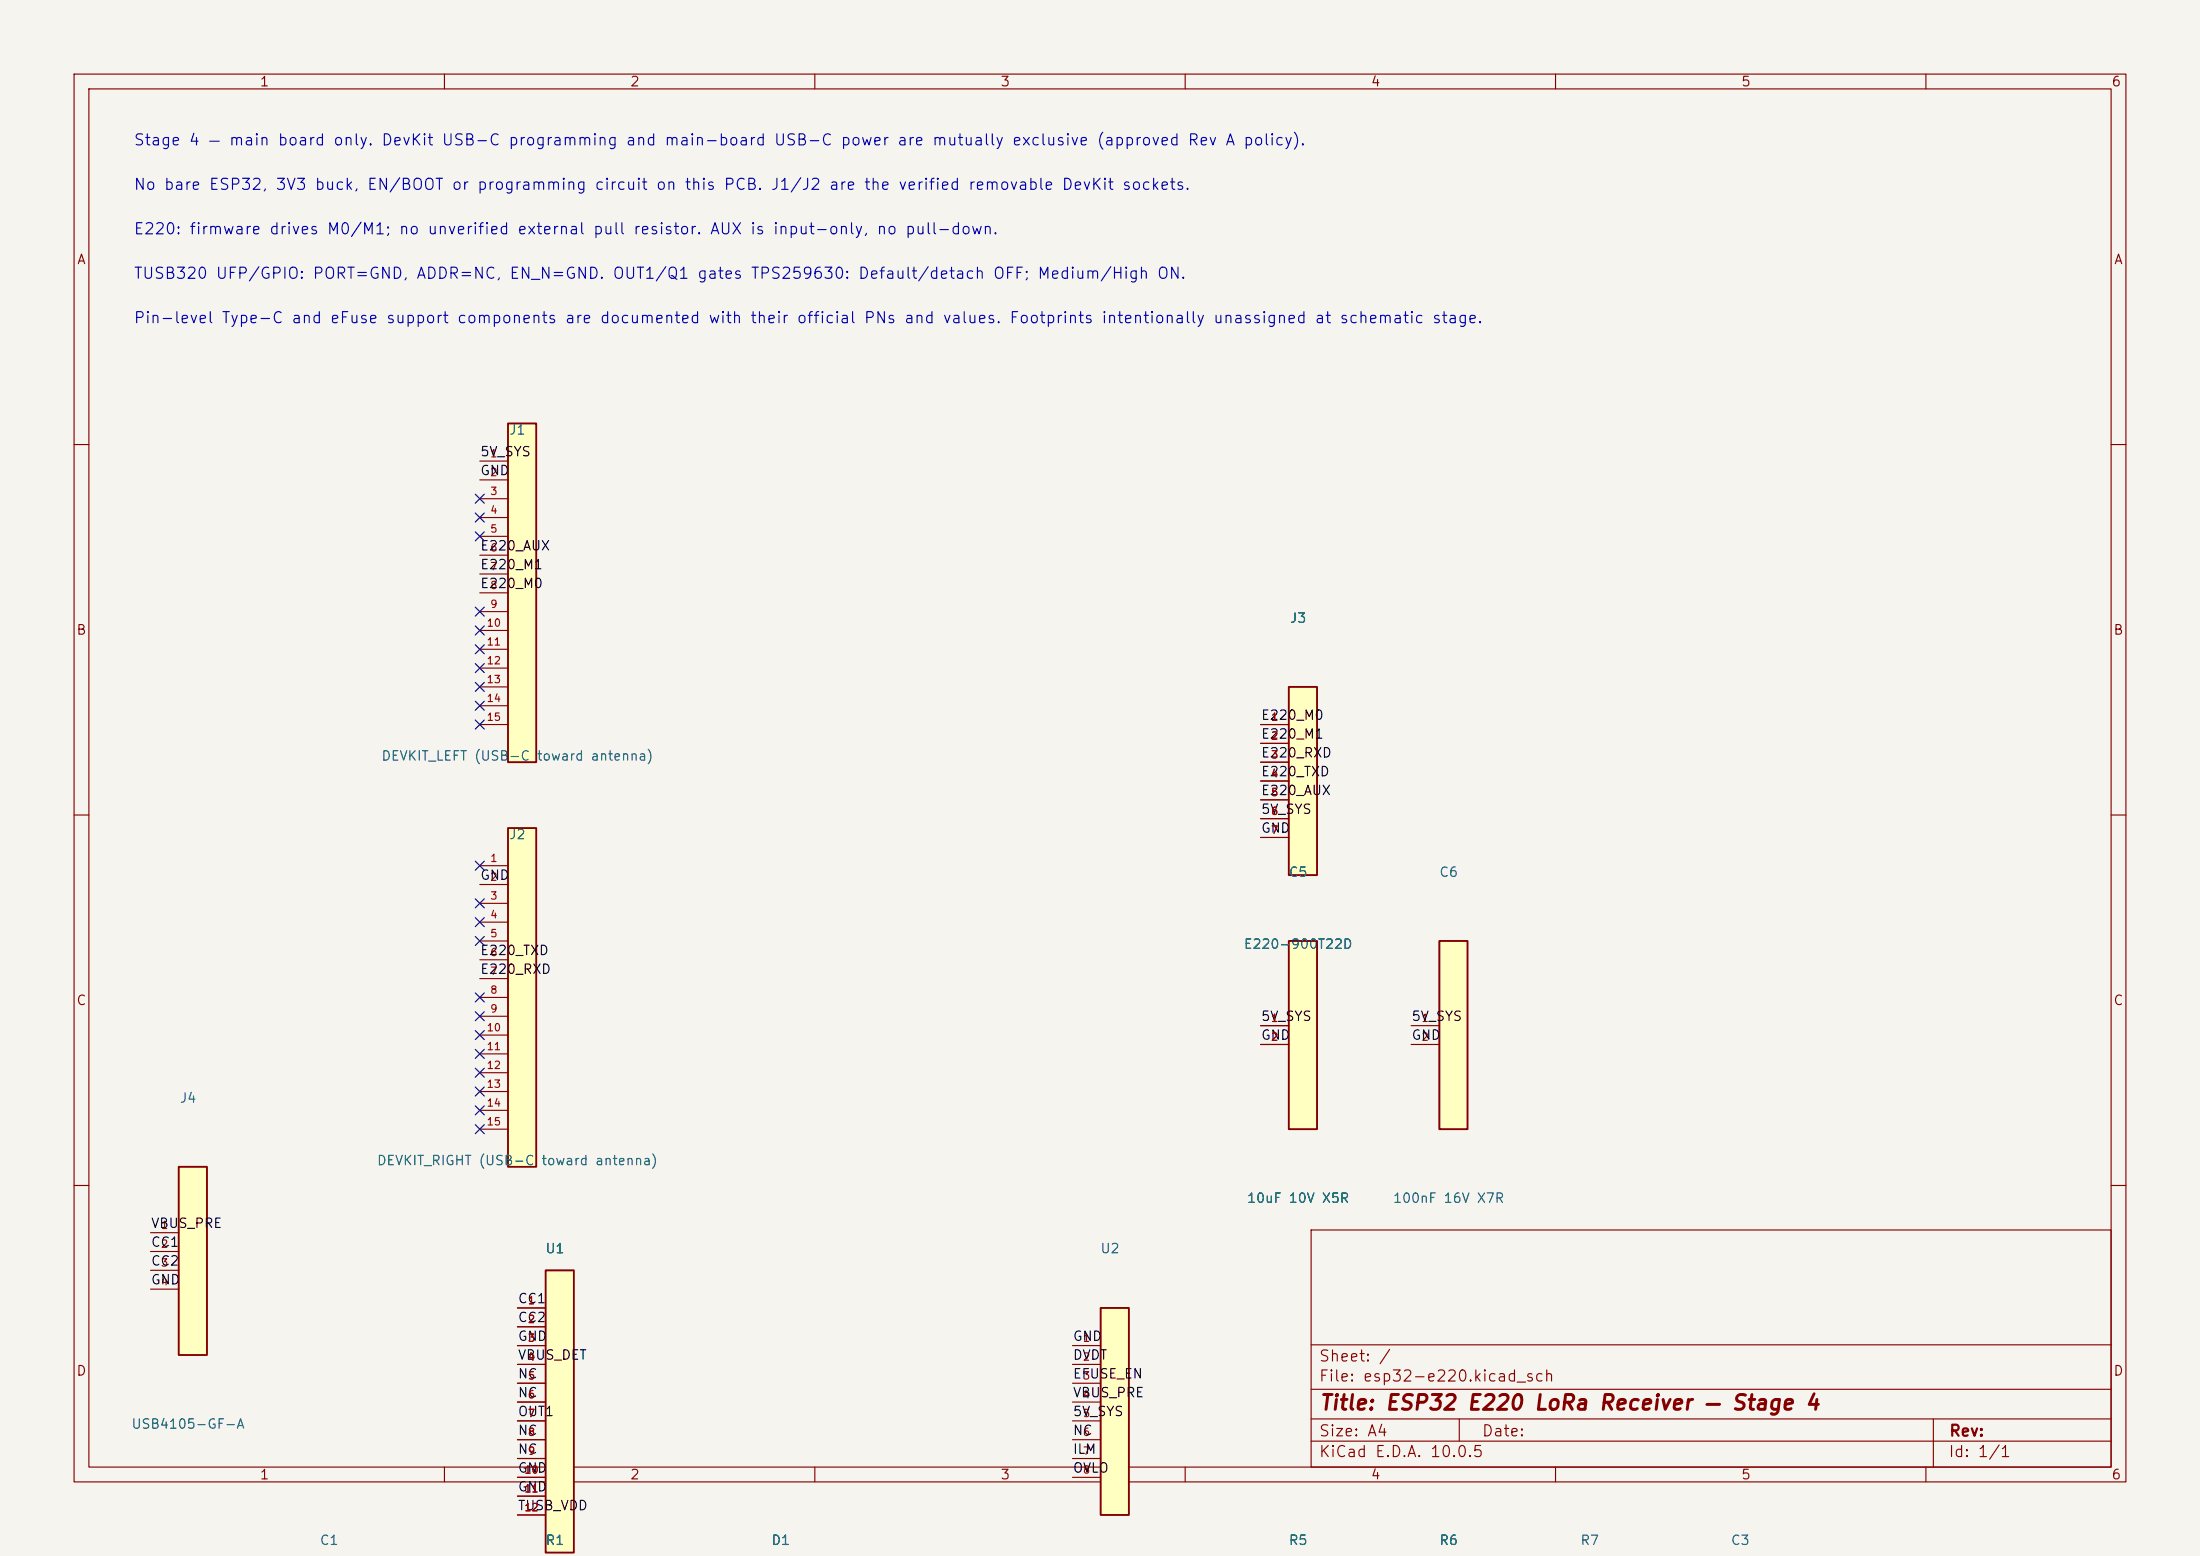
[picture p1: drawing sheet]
<svg xmlns="http://www.w3.org/2000/svg" width="297mm" height="210mm" viewBox="0 0 297 210" stroke-linecap="round" stroke-linejoin="round" font-family="sans-serif">
<path d="M0 0h297v210h-297z" fill="#f5f4ef" stroke="#f5f4ef" stroke-width=".14"/>
<g fill="none" stroke="#840000" stroke-width=".15">
<path d="M10 10h277v190h-277zM12 12h273v186h-273zM60 10v2M110 10v2M160 10v2M210 10v2M260 10v2M10 60h2M285 60h2M10 110h2M285 110h2M10 160h2"/>
<path d="M177 166h108v32h-108zM285 160h2M60 198v2M110 198v2M160 198v2M177 194.5h108M177 191.5h108M177 187.5h108M177 181.5h108M197 191.5v3M210 198v2M260 198v2"/>
<path d="M261 191.5v6.5"/>
</g>
<path d="M68.6 111.8h3.8v45.7h-3.8z" fill="#ffffc2"/>
<path d="M68.6 111.8h3.8v45.7h-3.8z" fill="none" stroke="#840000" stroke-width=".25"/>
<g fill="none" stroke="#840000" stroke-width=".15">
<path d="M64.8 116.8h3.8M64.8 119.4h3.8M64.8 121.9h3.8M64.8 124.5h3.8M64.8 127h3.8M64.8 129.5h3.8M64.8 132.1h3.8M64.8 134.6h3.8M64.8 137.2h3.8M64.8 139.7h3.8M64.8 142.2h3.8M64.8 144.8h3.8"/>
<path d="M64.8 147.3h3.8M64.8 149.9h3.8M64.8 152.4h3.8"/>
</g>
<path d="M68.6 57.2h3.8v45.7h-3.8z" fill="#ffffc2"/>
<path d="M68.6 57.2h3.8v45.7h-3.8z" fill="none" stroke="#840000" stroke-width=".25"/>
<g fill="none" stroke="#840000" stroke-width=".15">
<path d="M64.8 62.2h3.8M64.8 64.8h3.8M64.8 67.3h3.8M64.8 69.9h3.8M64.8 72.4h3.8M64.8 74.9h3.8M64.8 77.5h3.8M64.8 80h3.8M64.8 82.6h3.8M64.8 85.1h3.8M64.8 87.6h3.8M64.8 90.2h3.8"/>
<path d="M64.8 92.7h3.8M64.8 95.3h3.8M64.8 97.8h3.8"/>
</g>
<path d="M174 92.7h3.8v25.4h-3.8z" fill="#ffffc2"/>
<path d="M174 92.7h3.8v25.4h-3.8z" fill="none" stroke="#840000" stroke-width=".25"/>
<path d="M170.2 97.8h3.8M170.2 100.3h3.8M170.2 102.9h3.8M170.2 105.4h3.8M170.2 108h3.8M170.2 110.5h3.8M170.2 113h3.8" fill="none" stroke="#840000" stroke-width=".15"/>
<path d="M148.6 176.5h3.8v28h-3.8z" fill="#ffffc2"/>
<path d="M148.6 176.5h3.8v28h-3.8z" fill="none" stroke="#840000" stroke-width=".25"/>
<path d="M144.8 181.6h3.8M144.8 184.2h3.8M144.8 186.7h3.8M144.8 189.2h3.8M144.8 191.8h3.8M144.8 194.3h3.8M144.8 196.9h3.8M144.8 199.4h3.8" fill="none" stroke="#840000" stroke-width=".15"/>
<path d="M73.7 171.5h3.8v38.1h-3.8z" fill="#ffffc2"/>
<path d="M73.7 171.5h3.8v38.1h-3.8z" fill="none" stroke="#840000" stroke-width=".25"/>
<path d="M69.8 176.5h3.9M69.8 179.1h3.9M69.8 181.6h3.9M69.8 184.2h3.9M69.8 186.7h3.9M69.8 189.2h3.9M69.8 191.8h3.9M69.8 194.3h3.9M69.8 196.9h3.9M69.8 199.4h3.9M69.8 201.9h3.9M69.8 204.5h3.9" fill="none" stroke="#840000" stroke-width=".15"/>
<path d="M174 127h3.8v25.4h-3.8z" fill="#ffffc2"/>
<path d="M174 127h3.8v25.4h-3.8z" fill="none" stroke="#840000" stroke-width=".25"/>
<path d="M170.2 138.4h3.8M170.2 141h3.8" fill="none" stroke="#840000" stroke-width=".15"/>
<path d="M194.3 127h3.8v25.4h-3.8z" fill="#ffffc2"/>
<path d="M194.3 127h3.8v25.4h-3.8z" fill="none" stroke="#840000" stroke-width=".25"/>
<path d="M190.5 138.4h3.8M190.5 141h3.8" fill="none" stroke="#840000" stroke-width=".15"/>
<path d="M24.1 157.5h3.8v25.4h-3.8z" fill="#ffffc2"/>
<path d="M24.1 157.5h3.8v25.4h-3.8z" fill="none" stroke="#840000" stroke-width=".25"/>
<g fill="none" stroke="#840000" stroke-width=".15">
<path d="M170.2 97.8h3.8M170.2 100.3h3.8M170.2 102.9h3.8M170.2 105.4h3.8M170.2 108h3.8M170.2 110.5h3.8M170.2 113h3.8M170.2 138.4h3.8M170.2 141h3.8M20.3 166.4h3.8M20.3 168.9h3.8M20.3 171.5h3.8"/>
<path d="M20.3 174h3.8M69.8 176.5h3.9M69.8 179.1h3.9M69.8 181.6h3.9M69.8 184.2h3.9M69.8 186.7h3.9M69.8 189.2h3.9M69.8 191.8h3.9M69.8 194.3h3.9M69.8 196.9h3.9M69.8 199.4h3.9M69.8 201.9h3.9"/>
<path d="M69.8 204.5h3.9"/>
</g>
<g fill="none" stroke="#000084" stroke-width=".15">
<path d="M64.2 71.8l1.2 1.2M64.2 69.2l1.2 1.3M64.2 66.7l1.2 1.2M65.4 71.8l-1.2 1.2M65.4 69.2l-1.2 1.3M65.4 66.7l-1.2 1.2M64.2 94.6l1.2 1.3M64.2 92.1l1.2 1.2M64.2 89.6l1.2 1.2M64.2 87l1.2 1.2M64.2 84.5l1.2 1.2M64.2 81.9l1.2 1.3"/>
<path d="M64.2 97.2l1.2 1.2M65.4 94.6l-1.2 1.3M65.4 92.1l-1.2 1.2M65.4 89.6l-1.2 1.2M65.4 87l-1.2 1.2M65.4 84.5l-1.2 1.2M65.4 81.9l-1.2 1.3M65.4 97.2l-1.2 1.2M64.2 116.2l1.2 1.2M65.4 116.2l-1.2 1.2M64.2 123.9l1.2 1.2M64.2 134l1.2 1.2"/>
<path d="M64.2 136.6l1.2 1.2M64.2 139.1l1.2 1.2M64.2 126.4l1.2 1.2M64.2 121.3l1.2 1.2M65.4 123.9l-1.2 1.2M65.4 134l-1.2 1.2M65.4 136.6l-1.2 1.2M65.4 139.1l-1.2 1.2M65.4 126.4l-1.2 1.2M65.4 121.3l-1.2 1.2M64.2 151.8l1.2 1.2M64.2 149.3l1.2 1.2"/>
<path d="M64.2 141.6l1.2 1.2M64.2 144.2l1.2 1.2M64.2 146.7l1.2 1.2M65.4 151.8l-1.2 1.2M65.4 149.3l-1.2 1.2M65.4 141.6l-1.2 1.2M65.4 144.2l-1.2 1.2M65.4 146.7l-1.2 1.2"/>
</g>
<text font-size="2" fill="#840000" x="178" y="190.8">Title: ESP32 E220 LoRa Receiver — Stage 4</text>
<g font-size="1.5" fill="#0000c2">
<text x="18" y="20">Stage 4 — main board only. DevKit USB-C programming and main-board USB-C power are mutually exclusive (approved Rev A policy).</text>
<text x="18" y="26">No bare ESP32, 3V3 buck, EN/BOOT or programming circuit on this PCB. J1/J2 are the verified removable DevKit sockets.</text>
<text x="18" y="32">E220: firmware drives M0/M1; no unverified external pull resistor. AUX is input-only, no pull-down.</text>
<text x="18" y="38">TUSB320 UFP/GPIO: PORT=GND, ADDR=NC, EN_N=GND. OUT1/Q1 gates TPS259630: Default/detach OFF; Medium/High ON.</text>
<text x="18" y="44">Pin-level Type-C and eFuse support components are documented with their official PNs and values. Footprints intentionally unassigned at schematic stage.</text>
</g>
<g font-size="1.5" fill="#840000">
<text x="178" y="184.1">Sheet: /</text>
<text x="178" y="186.8">File: esp32-e220.kicad_sch</text>
<text x="178" y="197">KiCad E.D.A. 10.0.5</text>
<text x="178" y="194.2">Size: A4</text>
<text x="200" y="194.2">Date:</text>
<text x="263" y="197">Id: 1/1</text>
<text x="263" y="194.2">Rev:</text>
</g>
<g font-size="1.3" fill="#840000">
<text x="35" y="12">1</text>
<text x="85" y="12">2</text>
<text x="135" y="12">3</text>
<text x="185" y="12">4</text>
<text x="235" y="12">5</text>
<text x="285" y="12">6</text>
<text x="10.3" y="36">A</text>
<text x="285.3" y="36">A</text>
<text x="10.2" y="86">B</text>
<text x="285.2" y="86">B</text>
<text x="10.2" y="136">C</text>
<text x="285.2" y="136">C</text>
<text x="10.2" y="186">D</text>
<text x="285.2" y="186">D</text>
<text x="35" y="200">1</text>
<text x="85" y="200">2</text>
<text x="135" y="200">3</text>
<text x="185" y="200">4</text>
<text x="235" y="200">5</text>
<text x="285" y="200">6</text>
</g>
<g font-size="1.3" fill="#006464">
<text x="68.6" y="59">J1</text>
<text x="174" y="84.4">J3</text>
<text x="51.4" y="103">DEVKIT_LEFT (USB-C toward antenna)</text>
<text x="68.6" y="113.6">J2</text>
<text x="173.9" y="118.7">C5</text>
<text x="194.2" y="118.7">C6</text>
<text x="167.8" y="128.4">E220-900T22D</text>
<text x="24.2" y="149.1">J4</text>
<text x="50.8" y="157.6">DEVKIT_RIGHT (USB-C toward antenna)</text>
<text x="168.2" y="162.7">10uF 10V X5R</text>
<text x="188" y="162.7">100nF 16V X7R</text>
<text x="73.5" y="169.5">U1</text>
<text x="148.5" y="169.5">U2</text>
<text x="17.7" y="193.1">USB4105-GF-A</text>
<text x="43.1" y="208.8">C1</text>
<text x="73.6" y="208.8">R1</text>
<text x="104" y="208.8">D1</text>
<text x="173.9" y="208.8">R5</text>
<text x="194.2" y="208.8">R6</text>
<text x="213.3" y="208.8">R7</text>
<text x="233.6" y="208.8">C3</text>
</g>
<g font-size="1.3" fill="#0f0f0f">
<text x="64.7" y="64.5">GND</text>
<text x="64.7" y="61.9">5V_SYS</text>
<text x="64.7" y="77.2">E220_M1</text>
<text x="64.7" y="74.6">E220_AUX</text>
<text x="64.7" y="79.7">E220_M0</text>
<text x="170.2" y="97.5">E220_M0</text>
<text x="170.2" y="100">E220_M1</text>
<text x="170.2" y="105.1">E220_TXD</text>
<text x="170.2" y="107.6">E220_AUX</text>
<text x="170.2" y="102.6">E220_RXD</text>
<text x="170.2" y="112.7">GND</text>
<text x="170.2" y="110.2">5V_SYS</text>
<text x="64.7" y="119.1">GND</text>
<text x="64.7" y="129.2">E220_TXD</text>
<text x="64.7" y="131.8">E220_RXD</text>
<text x="170.2" y="140.7">GND</text>
<text x="170.2" y="138.1">5V_SYS</text>
<text x="190.5" y="138.1">5V_SYS</text>
<text x="190.5" y="140.7">GND</text>
<text x="20.3" y="166.1">VBUS_PRE</text>
<text x="20.3" y="173.7">GND</text>
<text x="20.3" y="168.6">CC1</text>
<text x="20.3" y="171.1">CC2</text>
<text x="69.8" y="178.8">CC2</text>
<text x="69.8" y="176.2">CC1</text>
<text x="69.8" y="181.3">GND</text>
<text x="69.8" y="183.8">VBUS_DET</text>
<text x="144.8" y="181.3">GND</text>
<text x="144.8" y="183.8">DVDT</text>
<text x="69.8" y="186.4">NC</text>
<text x="69.8" y="188.9">NC</text>
<text x="69.8" y="191.5">OUT1</text>
<text x="144.8" y="191.5">5V_SYS</text>
<text x="144.8" y="188.9">VBUS_PRE</text>
<text x="144.8" y="186.4">EFUSE_EN</text>
<text x="69.8" y="196.5">NC</text>
<text x="69.8" y="194">NC</text>
<text x="144.8" y="194">NC</text>
<text x="144.8" y="196.5">ILM</text>
<text x="69.8" y="199.1">GND</text>
<text x="69.8" y="201.6">GND</text>
<text x="144.8" y="199.1">OVLO</text>
<text x="69.8" y="204.2">TUSB_VDD</text>
</g>
<g font-size="1" fill="#a90000">
<text x="66.1" y="62">1</text>
<text x="66.1" y="64.5">2</text>
<text x="66.1" y="67.1">3</text>
<text x="66.1" y="69.6">4</text>
<text x="66.1" y="72.1">5</text>
<text x="66.1" y="74.7">6</text>
<text x="66.1" y="77.2">7</text>
<text x="66.1" y="79.8">8</text>
<text x="66.1" y="82.3">9</text>
<text x="65.6" y="84.8">10</text>
<text x="65.6" y="87.4">11</text>
<text x="65.6" y="89.9">12</text>
<text x="65.6" y="92.5">13</text>
<text x="65.6" y="95">14</text>
<text x="65.6" y="97.5">15</text>
<text x="171.5" y="97.5">1</text>
<text x="171.5" y="100.1">2</text>
<text x="171.5" y="102.6">3</text>
<text x="171.5" y="105.2">4</text>
<text x="171.5" y="107.7">5</text>
<text x="171.5" y="110.2">6</text>
<text x="171.5" y="112.8">7</text>
<text x="66.1" y="116.6">1</text>
<text x="66.1" y="119.1">2</text>
<text x="66.1" y="121.7">3</text>
<text x="66.1" y="124.2">4</text>
<text x="66.1" y="126.7">5</text>
<text x="66.1" y="129.3">6</text>
<text x="66.1" y="131.8">7</text>
<text x="66.1" y="134.4">8</text>
<text x="66.1" y="136.9">9</text>
<text x="65.6" y="139.4">10</text>
<text x="65.6" y="142">11</text>
<text x="171.5" y="138.2">1</text>
<text x="171.5" y="140.7">2</text>
<text x="191.8" y="138.2">1</text>
<text x="191.8" y="140.7">2</text>
<text x="65.6" y="144.5">12</text>
<text x="65.6" y="147.1">13</text>
<text x="65.6" y="149.6">14</text>
<text x="65.6" y="152.1">15</text>
<text x="21.6" y="166.1">1</text>
<text x="21.6" y="168.7">2</text>
<text x="21.6" y="171.2">3</text>
<text x="21.6" y="173.7">4</text>
<text x="71.2" y="176.3">1</text>
<text x="71.2" y="178.8">2</text>
<text x="71.2" y="181.4">3</text>
<text x="71.2" y="183.9">4</text>
<text x="146.1" y="181.4">1</text>
<text x="146.1" y="183.9">2</text>
<text x="71.2" y="186.4">5</text>
<text x="71.2" y="189">6</text>
<text x="71.2" y="191.5">7</text>
<text x="146.1" y="186.4">3</text>
<text x="146.1" y="189">4</text>
<text x="146.1" y="191.5">5</text>
<text x="71.2" y="194.1">8</text>
<text x="71.2" y="196.6">9</text>
<text x="146.1" y="194.1">6</text>
<text x="146.1" y="196.6">7</text>
<text x="70.7" y="199.1">10</text>
<text x="70.7" y="201.7">11</text>
<text x="146.1" y="199.1">8</text>
<text x="70.7" y="204.2">12</text>
</g>
</svg>
